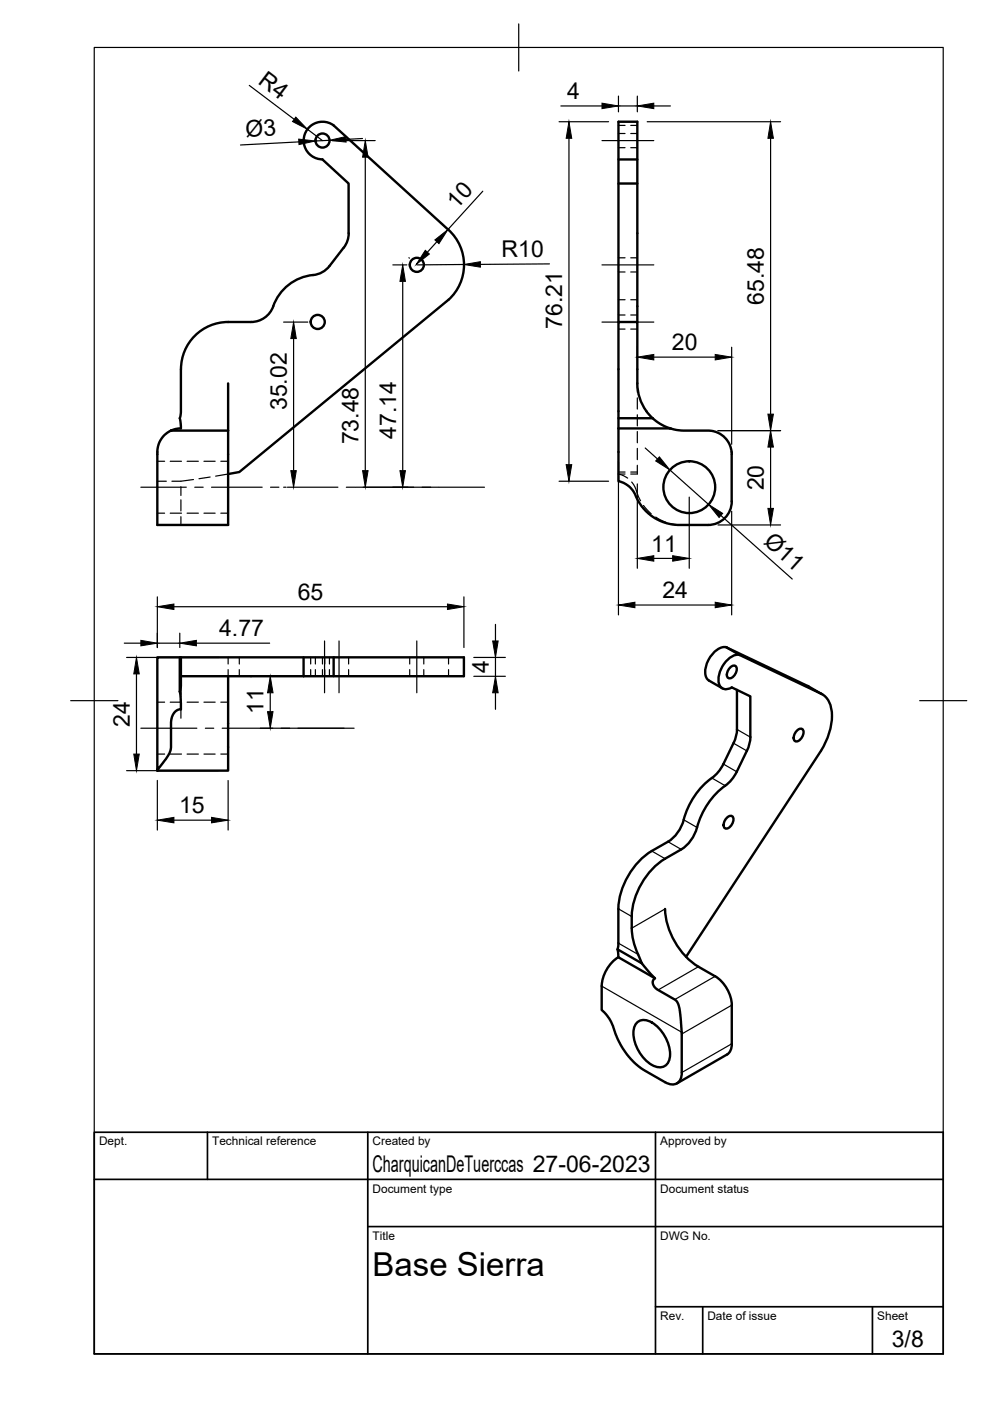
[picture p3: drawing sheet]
<svg xmlns="http://www.w3.org/2000/svg" width="210mm" height="297mm" viewBox="0 0 210 297" stroke-linecap="round" stroke-linejoin="round" font-family="sans-serif">
<!-- layer: Visible -->
<g fill="none" stroke="#000" stroke-width=".51">
<path d="M68.4 33.8l5.5 5.1v10.6M68.4 33.8a4 4 0 0 1-3.8-5.2 4 4 0 0 1 6.1-2l24.4 22.2a10 10 0 0 1 0 14.7l-44.4 36.6-2.3 .4M131.1 38.9h4M131.1 33.8h4M66.4 58.3a10.2 10.2 0 0 0-8.8 7.4 5 5 0 0 1-4.4 2.6h-4.8M72.9 52.5l-3 3.9-.9 .8-1.5 .9-1.1 .2M73.9 49.4l-.2 1.7-.8 1.4M48.4 68.3a10 10 0 0 0-10 10v9.2l-.3 1.2 .3 1.6a.38 .38 0 0 1-.1 .5 .38 .38 0 0 1-.5 .1l-1.4 .3-1.4 .9-1 1.4-.5 1.1-.1 1v15.7h15v-20M131.1 68.3v-42.5h4v42.5M36.3 91.3h12.1M48.4 81.3v10M131.1 90.8v11.2a5.4 5.4 0 0 1 4 3.9l1 1.6 1.3 1.3 1.5 1.1 1.9 .9 2.9 .5h6.4"/>
<path d="M131.1 90.8h11.1l2.2 .5h6l.9 .1 1.3 .6 1.5 1.2 .6 1.1 .4 1.5M131.1 88.7v2.1M135.1 81.3a10 10 0 0 0 1.9 5.9M135.1 81.3v-13h-4v20.4h7.3M137 87.2l1.4 1.5M138.4 88.7l1.6 1.2 2.1 .9M155.1 95.8l.1 .5M155.1 96.3v10M155.2 106.3a5 5 0 0 1-5.1 5M38.1 139.4h-4.7v24l2-2.8 .8-1.6 .1-5.9 .2-1.3 .8-1.1 1.1-.3M38.4 139.4v6.1l-.3 1.1M38.4 139.4h-.3v7.2"/>
<path d="M38.4 139.4h60v4h-34M64.4 139.4v4M70.7 139.4v4M154 137.3l17.2 8.1 3.1 1.8M154 137.3l2.8 1.6M154 137.2a3.6 3.6 0 0 0-3.3 2 4.6 4.6 0 0 0-.7 4.8l.3 .3M156.8 138.9l17.3 8.2M156.9 138.9a4 4 0 0 0-3.8 2.5l-.3 .6a3.4 3.4 0 0 0 .3 3.9 1.93 1.93 0 0 0 2.1-.2l3.9 1.9v8.7M38.1 146.6l.3 3.8M38.4 143.4h10M38.4 150.3v.1M48.4 143.4v20h-15"/>
<path d="M48.4 143.4h16M150.3 144.3l2.9 1.6M154.8 141.5a.77 .77 0 0 1 1.4 0 1.95 1.95 0 0 1-1.7 2.3 1.29 1.29 0 0 1 0-2zM156.3 146.3v8.4M156.3 154.6l-.2 1.5-.6 1.5-2.4 5-1.2 1.6a17.3 17.3 0 0 0-7.2 10.3l-1 2-1.5 1.6a27.2 27.2 0 0 0-6.8 4.6 15.8 15.8 0 0 0-4.3 10M158.3 159.2l-2.1 4.4M159.1 156.3l-.2 1.4-.5 1.5M169 154.9a.77 .77 0 0 1 1.3 0 1.95 1.95 0 0 1-1.6 2.3 1.29 1.29 0 0 1 0-2zM174.1 147.1a4.9 4.9 0 0 1 2.3 4.7 14.5 14.5 0 0 1-2.3 7.4l-28.6 43.7M154.1 173.4a.77 .77 0 0 1 1.4 0 1.95 1.95 0 0 1-1.7 2.3 1.29 1.29 0 0 1 0-2zM156.2 163.6l-1.5 2.2a17.4 17.4 0 0 0-7.1 10.4l-1.1 2-1.5 1.5a27.6 27.6 0 0 0-6.7 4.6 16 16 0 0 0-4.4 12.5M131.1 192.7v7.3"/>
<path d="M131.1 199.9l-.1 1.4M133.9 196.8a13.7 13.7 0 0 0 1.4 5.6M141 192.7a15.6 15.6 0 0 0 7.1 12.3l3.5 2M131.1 202.9a7.8 7.8 0 0 0-3.5 6.2v5.1l.8 .7 1 1.4 1.6 4 1 2 1.8 2.3 1.7 1.6 5.5 3.3M135 216.9a2.8 2.8 0 0 1 3.9 .4 8.3 8.3 0 0 1 3.1 7.1 2.15 2.15 0 0 1-3 1.7 8.1 8.1 0 0 1-4.6-7.9zM135.3 202.4l.8 1.8M136.1 204.2l-5.2-2.9 .2 1.7 7.8 4.4-.4 .4-.1 .6 .2 .7 .4 .4 4.2 2.5 .4 .4 .5 1.6 .5 5-.1 8.4a2.15 2.15 0 0 1-1 2.3 2.15 2.15 0 0 1-2.5-.3M136.1 204.2l2.8 3.2M151.6 207a7.8 7.8 0 0 1 3.6 6.1v8.2a2.55 2.55 0 0 1-1.1 2.3l-10.6 6.1"/>
<circle cx="68.4" cy="29.8" r="1.49"/>
<circle cx="88.4" cy="56.2" r="1.49"/>
<circle cx="67.4" cy="68.3" r="1.49"/>
<circle cx="146.1" cy="103.3" r="5.5"/>
</g>
<!-- layer: Hidden -->
<g fill="none" stroke="#000" stroke-width=".25">
<path d="M131.1 26.6h1.4M131.1 28.3h1.4M131.1 31.3h1.4M133.7 26.6h1.4M133.7 28.3h1.4M133.7 31.3h1.4M131.1 54.7h1.4M131.1 57.7h1.4M133.7 54.7h1.4M133.7 57.7h1.4M131.1 63.5h1.4M131.1 66.8h1.4"/>
<path d="M131.1 69.8h1.4M133.7 63.5h1.4M133.7 66.8h1.4M133.7 69.8h1.4M33.4 97.8h1.5M36.1 97.8h2.4M39.7 97.8h2.4M43.2 97.8h2.4M46.8 97.8h1.6M135.1 98.6v1.9h-1.4M135.1 81.3v1.9M135.1 84.4v2.3"/>
<path d="M135.1 87.9v2.4M135.1 91.5v2.4M135.1 95.1v2.4M33.4 102h1.9M33.4 108.8h1.5M36.1 108.8h2.4M38.4 103.2v1.9M38.4 109.5v1.8M38.4 106v2.3M39.7 108.8h2.4M41 101.7l-2.6 .3h-2M43.2 108.8h2.4"/>
<path d="M44.6 101.1l-2.4 .4M46.8 108.8h1.6M48.4 100.5l-2.7 .5M131.1 100.1h1.4M132.5 100.5h-1.4l1.1 .3 .9 .6M133.7 100.1h1.4M133.9 102.2l.7 1.1 1.2 2.9M136.4 107.2l1.7 1.7M139 109.6l2.1 1.1M142.3 111l2.2 .3M38.4 139.4v1.3M48.4 139.4v1.4"/>
<path d="M50.7 139.4v1.4M65.9 139.4v1.4M66.9 139.4v1.4M68.4 139.4v1.4M68.9 139.4v1.4M69.8 139.4v1.4M73.9 139.4v1.4M86.9 139.4v1.4M89.9 139.4v1.4M95.1 139.4v1.4M33.4 148.9h1.5M33.4 159.9h1.5"/>
<path d="M36.1 148.9h2.4M36.1 159.9h2.4M38.4 150.4v1.9M38.4 141.9v2.3M38.4 145.3v2.5M38.4 148.4v1.9M39.7 148.9h2.4M39.7 159.9h2.4M43.2 148.9h2.4M43.2 159.9h2.4M46.8 148.9h1.6M46.8 159.9h1.6"/>
<path d="M48.4 142v1.4M50.7 142v1.4M65.9 142v1.4M66.9 142v1.4M68.4 142v1.4M68.9 142v1.4M69.8 142v1.4M73.9 142v1.4M86.9 142v1.4M89.9 142v1.4M95.1 142v1.4"/>
</g>
<!-- layer: Visible Narrow -->
<g fill="none" stroke="#000" stroke-width=".25">
<path d="M155.5 157.6l2.8 1.6M156.3 154.7l2.8 1.6M171.2 145.4l2.9 1.7M141.6 178.5l2.8 1.6M144.9 173.8l2.9 1.6M150.9 165l2.9 1.6M153.4 162l2.8 1.6M131.1 200l4.2 2.4M131.1 192.7l2.8 1.6M138.2 180.4l2.8 1.7M141 192.7l-7.1 4.1M127.6 209.1l16.9 9.7"/>
<path d="M148.1 205l-8.6 4.9M151.6 207l-8.5 4.9M155.2 213.1l-10.7 6.1M155.2 221.3l-10.7 6.1"/>
</g>
<!-- layer: TITLEBLOCK -->
<path d="M20 240.1h180v46.9h-180zM20 250h180M44 240.1v9.9M78 240.1v46.9M139 240.1v46.9M78 260.1h122M139 277.1h61M149 277.1v9.9M185 277.1v9.9" fill="none" stroke="#000" stroke-width=".36"/>
<!-- layer: BORDER -->
<path d="M20 10.1h180v276.9h-180zM110 5.1v10M15 148.6h10M195 148.6h10" fill="none" stroke="#000" stroke-width=".25"/>
<!-- layer: FD_Dimensions -->
<g fill="none" stroke="#000" stroke-width=".25">
<path d="M52.9 18.1l9.5 7.2M63.4 30.1l-12.4 .6M65.2 27.4l3.2 2.4M69.8 29.7l-2.9 .2M70.5 29.8h9M76.9 29.4l-3.5 .2M77.4 33.3v66.5M118.5 25.8h10.5M118.9 22.5h8.7M120.6 29.3v69.2M131.1 20.4v3.3M131.1 22.5h4"/>
<path d="M135.1 20.4v3.3M137.2 25.8h28.3M138.6 22.5h3.5M163.4 29.3v58.5M83.3 56.2h3M85.4 59.7v40.1M86.7 54.6l.1 .1M92.6 51.3l-2 2.2M93.4 47.3l.1 .1M98.4 56.1l-10 .1M102.4 40.5l-7.4 8.2M116.5 56l-14.6 .1"/>
<path d="M60.1 68.3h5.2M62.3 71.8v28M135.1 73.6v2.6M138.6 75.7h13M155.1 73.6v20.6M131.1 97.9v32.5M136.8 95l2.6 2.3M142 99.6l8.2 7.4M152.2 91.3h13.3M163.4 94.8v13M60.1 103.3h.6M75.4 103.3h17.6"/>
<path d="M118.5 102h10.5M135.1 102.6v17.9M138.6 118.4h4M146.1 105.4v15.1M152.2 111.3h13.3M152.8 109.3l15.2 13.5M155.1 108.4v22M26.4 136.4h3.5M26.8 139.4h19.5M33.4 126.5v10.8M33.4 136.4h4.7M36.9 128.6h58"/>
<path d="M38.1 134.2v3.1M41.6 136.4h15.6M98.4 126.5v10.8M100.5 139.4h6.6M105.1 132.4v3.5M105.1 139.4v4M134.6 128.3h17M28.9 142.9v17M55.2 154.4h17.8M55.3 143.4h4.1M57.3 146.9v4M100.5 143.4h6.6"/>
<path d="M105.1 146.9v3.5M26.8 163.4h19.5M33.4 165.5v10.5M36.9 173.9h8M48.4 165.5v10.5"/>
</g>
<g fill="#000" stroke="#000" stroke-width=".21">
<path d="M62.7 24.8l2.5 2.6-3.2-1.6zM63.3 29.5l3.6 .4-3.5 .8zM69.8 29.7l3.5-.7 .1 1.1zM77.4 29.8l.6 3.5h-1.1zM120.6 25.8l.6 3.5h-1.2zM127.6 21.9l3.5 .6-3.5 .5zM135.1 22.5l3.5-.6v1.1zM163.4 25.8l.6 3.5h-1.2zM85.4 56.2l.6 3.5h-1.2zM90.2 53.1l.8 .8-2.7 2.2zM92.2 50.9l2.8-2.2-1.9 3zM98.4 56.1l3.5-.6v1.1z"/>
<path d="M62.3 68.3l.5 3.5h-1.1zM135.1 75.7l3.5-.6v1.2zM151.6 75.1l3.5 .6-3.5 .6zM61.7 99.8h1.1l-.5 3.5zM76.9 99.8h1.1l-.6 3.5zM84.8 99.8h1.2l-.6 3.5zM120 98.5h1.2l-.6 3.5zM139.8 96.9l2.2 2.7-3-1.9zM163.4 91.3l.6 3.5h-1.2zM162.8 87.8h1.2l-.6 3.5zM135.1 118.4l3.5-.6v1.2zM142.6 117.8l3.5 .6-3.5 .6z"/>
<path d="M150.2 107l3 1.8-.7 .9zM162.8 107.8h1.2l-.6 3.5zM29.9 135.8l3.5 .6-3.5 .5zM33.4 128.6l3.5-.5v1.1zM38.1 136.4l3.5-.6v1.1zM94.9 128.1l3.5 .5-3.5 .6zM104.5 135.9h1.1l-.5 3.5zM131.1 128.3l3.5-.6v1.1zM151.6 127.7l3.5 .6-3.5 .5zM28.9 139.4l.6 3.5h-1.1zM28.4 159.9h1.1l-.6 3.5zM56.7 150.9h1.2l-.6 3.5z"/>
<path d="M57.3 143.4l.6 3.5h-1.2zM105.1 143.4l.5 3.5h-1.1zM33.4 173.9l3.5-.6v1.2zM44.9 173.3l3.5 .6-3.5 .6z"/>
</g>
<!-- layer: Smart Centers -->
<g fill="none" stroke="#000" stroke-width=".25">
<path d="M127.6 29.8h11M127.6 56.2h11M127.6 68.3h11M29.9 103.3h9.6M41.3 103.3h1.8M44.9 103.3h10.7M57.4 103.3h1.7M60.9 103.3h10.7M73.4 103.3h1.8M77 103.3h10.7M89.5 103.3h1.8M93.1 103.3h9.6"/>
<path d="M68.8 135.9v11M71.9 135.9v11M88.4 135.9v11M29.9 154.4h11.8M43.5 154.4h1.8M47.1 154.4h10.7M59.6 154.4h1.8M63.2 154.4h11.9"/>
</g>
<text font-size="7" x="79" y="270.6">Base Sierra</text>
<g font-size="4.9">
<text x="54.5" y="17.6" transform="rotate(37 54.5 17.6)">R4</text>
<text x="120.2" y="21.1">4</text>
<text x="52.1" y="29.1" transform="rotate(-3 52.1 29.1)">Ø3</text>
<text x="96.8" y="44.5" transform="rotate(-48 96.8 44.5)">10</text>
<text x="106.4" y="54.6">R10</text>
<text x="161.9" y="64.7" transform="rotate(-90 161.9 64.7)">65.48</text>
<text x="119.2" y="69.7" transform="rotate(-90 119.2 69.7)">76.21</text>
<text x="142.5" y="74.3">20</text>
<text x="60.8" y="87" transform="rotate(-90 60.8 87)">35.02</text>
<text x="76" y="94.2" transform="rotate(-90 76 94.2)">73.48</text>
<text x="84" y="93.1" transform="rotate(-90 84 93.1)">47.14</text>
<text x="161.9" y="104" transform="rotate(-90 161.9 104)">20</text>
<text x="138.1" y="117">11</text>
<text x="161.7" y="115.2" transform="rotate(42 161.7 115.2)">Ø11</text>
<text x="63.1" y="127.2">65</text>
<text x="140.5" y="126.9">24</text>
<text x="46.5" y="134.9">4.77</text>
<text x="103.7" y="142.7" transform="rotate(-90 103.7 142.7)">4</text>
<text x="27.5" y="154.1" transform="rotate(-90 27.5 154.1)">24</text>
<text x="55.9" y="151.4" transform="rotate(-90 55.9 151.4)">11</text>
<text x="38" y="172.4">15</text>
<text x="79" y="248.5">CharquicanDeTuerccas 27-06-2023</text>
<text x="189.1" y="285.7">3/8</text>
</g>
<g font-size="2.5">
<text x="21" y="242.9">Dept.</text>
<text x="45" y="242.9">Technical reference</text>
<text x="79" y="242.9">Created by</text>
<text x="140" y="242.9">Approved by</text>
<text x="79" y="252.8">Document type</text>
<text x="140" y="252.8">Document status</text>
<text x="79" y="262.9">Title</text>
<text x="140" y="262.9">DWG No.</text>
<text x="140" y="279.9">Rev.</text>
<text x="150" y="279.9">Date of issue</text>
<text x="186" y="279.9">Sheet</text>
</g>
</svg>
